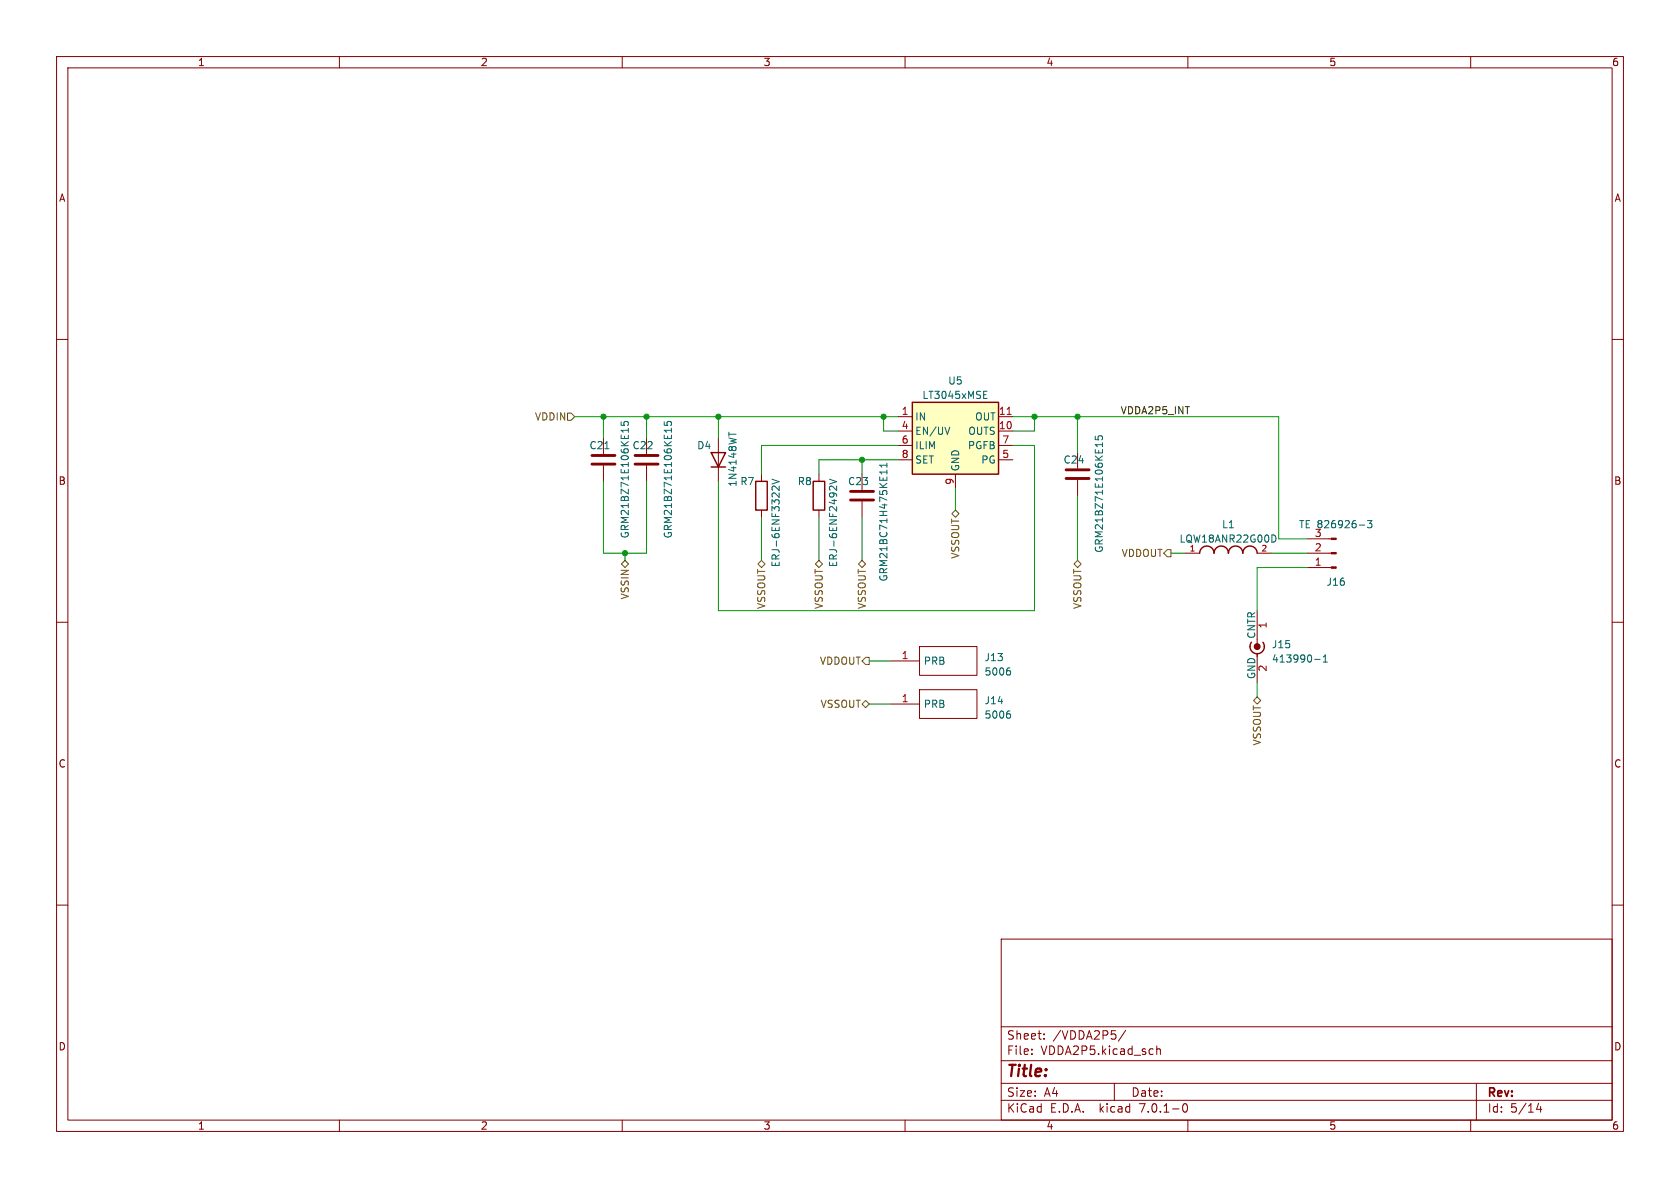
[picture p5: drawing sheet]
<svg xmlns="http://www.w3.org/2000/svg" width="297mm" height="210mm" viewBox="0 0 297 210" stroke-linecap="round" stroke-linejoin="round" font-family="sans-serif">
<g fill="none" stroke="#840000" stroke-width=".18">
<path d="M10 10h277v190h-277zM12 12h273v186h-273zM60 10v2M110 10v2M160 10v2M210 10v2M260 10v2M10 60h2M285 60h2M106.7 77.5v2.8M114.3 77.5v2.8M127 77.5v7.6"/>
<path d="M158.7 73.7h2.6M158.7 76.2h2.6M158.7 78.7h2.6M176.5 73.7h2.6M176.5 76.2h2.6M176.5 78.7h2.6M106.7 82.3v2.8M114.3 82.3v2.8M134.6 83.8v1.3M134.6 90.2v1.2M144.8 83.8v1.3M144.8 90.2v1.2"/>
<path d="M152.4 83.8v2.8M152.4 88.6v2.8M158.7 81.3h2.6M168.9 83.8v2.6M176.5 81.3h2.6M190.5 80v2.8M190.5 84.8v2.8M209.5 97.8h2.6M222.2 97.8h2.6M231.1 97.8h4.3M231.1 95.3h4.3M10 110h2"/>
<path d="M157.5 116.8h5.1M162.6 114.3h10.1v5.1h-10.1zM222.2 108l.1 6.3M222.3 115.6l-.1 5.1M231.1 100.3h4.3M285 110h2M157.5 124.5h5.1M162.6 121.9h10.1v5.1h-10.1zM10 160h2M285 160h2M177 166h108v32h-108zM60 198v2"/>
<path d="M110 198v2M160 198v2M177 194.5h108M177 191.5h108M177 187.5h108M177 181.5h108M182.4 186.3v.1M182.4 185.5v.1M184.6 183.6v.1M184.6 182.8v.1M197 191.5v3M199 182.1l-1.3 2"/>
<path d="M204.5 184.9v1.5M204.5 185.5l.2-.1 .4 .1v.9M209.2 195.2l.2-.1a.81 .81 0 0 1 .6 .6 .81 .81 0 0 1-.3 .8l-.1 .1a.81 .81 0 0 1-.4-1.4zM210 198v2M260 198v2M261 191.5v6.5M272 195l-.4 1.1h1M272.4 195.6v1"/>
</g>
<g fill="none" stroke="#006464" stroke-width=".18">
<path d="M109.8 74.6v.6h.6l-.1-.2 .1-.4 .1-.1 .5 .1 .1 .1-.1 .5M111.1 75.7v.7M117.4 74.6v.6h.6l-.1-.2 .1-.4 .2-.1 .4 .1 .1 .1-.1 .5M118.7 75.7v.7M128.9 76.4v.7M167.9 75.5l-.4 1.3M173.9 69.8h.4M173.9 70.4h.6M173.9 69.2h.6M193.6 77.1v.6l.6 .1-.1-.2 .1-.4 .2-.2 .4 .1 .1 .2-.1 .5M194.9 78.2v.8M136.5 84.7l1.2 .4-1.2 .5"/>
<path d="M137.7 85.9v.8l-.9-.8-.3 .1v.5M146.6 84.7l1.3 .4-1.3 .5M147.9 85.9v.8l-.9-.8-.3 .1-.1 .5M156.8 81.9v.7M156.8 83.1v.7M156.8 83.4h-1.3l.2 .2M156.8 82.2h-1.3l.4 .4M225.2 94.6a.68 .68 0 0 1 .4 .6 .68 .68 0 0 1-.4 .6M240.3 92.8h1M241.8 92h.7l-.4 .5 .4 .1v.6l-.2 .1-.5-.1M178.3 118.1h.2M178.4 118.5l.3 .3v.3l-.3 .2"/>
<path d="M232.4 116.6h1M233.9 117h.8M233.9 116.1l.4-.3v1.2M178.3 125.7h.2M178.4 126.2l.3 .2v.3l-.3 .3"/>
</g>
<path d="M104.6 82h4.1M104.6 80.5h4.1M112.3 82h4M112.3 80.5h4M150.4 88.4h4M150.4 86.9h4M188.5 84.6h4M188.5 83.1h4" fill="none" stroke="#840000" stroke-width=".51"/>
<path d="M161.3 71.1h15.2v12.7h-15.2zM125.7 80h2.6l-1.3 2.6zM125.7 82.6h2.6M133.6 85.1h2v5.1h-2zM143.8 85.1h2v5.1h-2zM212.1 97.8a1.27 1.27 0 0 1 1.3-1.3 1.27 1.27 0 0 1 1.2 1.3 1.27 1.27 0 0 1 1.3-1.3 1.27 1.27 0 0 1 1.3 1.3 1.27 1.27 0 0 1 1.2-1.3 1.27 1.27 0 0 1 1.3 1.3 1.27 1.27 0 0 1 1.3-1.3 1.27 1.27 0 0 1 1.2 1.3M221.2 113.5a1.27 1.27 0 0 0 .2 1.7 1.27 1.27 0 0 0 1.7 0 1.27 1.27 0 0 0 .2-1.7" fill="none" stroke="#840000" stroke-width=".25"/>
<g fill="#840000" stroke="#840000" stroke-width=".18">
<path d="M235.4 95.1h.8v.3h-.8z"/>
<path d="M235.4 97.7h.8v.2h-.8z"/>
<path d="M235.4 100.2h.8v.3h-.8z"/>
</g>
<circle cx="222.3" cy="114.3" r=".51" fill="#840000" stroke="#840000" stroke-width=".2"/>
<path d="M161.3 71.1h15.2v12.7h-15.2z" fill="#ffffc2" stroke="#ffffc2" stroke-width=".18"/>
<path d="M178 73.3h.8" fill="none" stroke="#a90000" stroke-width=".18"/>
<path d="M100.3 73h.7l.6 .7-.6 .6h-.7zM109.9 99.7l.6-.6 .6 .6-.6 .6zM134 99.7l.6-.6 .7 .6-.7 .6zM144.1 99.7l.7-.6 .6 .6-.6 .6zM151.8 99.7l.6-.6 .6 .6-.6 .6zM168.3 90.8l.6-.6 .6 .6-.6 .6zM189.9 99.7l.6-.6 .6 .6-.6 .6zM206.4 97.2h.6v1.2h-.6l-.7-.6zM153 116.2h.7v1.3h-.7l-.6-.7zM152.4 124.5l.6-.7 .7 .7-.7 .6zM221.6 123.8l.6-.6 .7 .6-.7 .7z" fill="none" stroke="#725600" stroke-width=".18"/>
<g fill="none" stroke="#009600" stroke-width=".18">
<path d="M101.6 73.7h57.1M106.7 73.7v3.8M114.3 73.7v3.8M127 73.7v3.8M156.2 73.7v2.5h2.5M158.7 78.7h-24.1v5.1M179.1 73.7h47v21.6h5M179.1 78.7h3.8v29.3h-55.9v-22.9M182.9 73.7v2.5h-3.8M190.5 73.7v6.3M106.7 85.1v12.7h7.6v-12.7M110.5 97.8v1.3"/>
<path d="M134.6 91.4v7.7M144.8 91.4v7.7M152.4 81.3v2.5M152.4 91.4v7.7M158.7 81.3h-13.9v2.5M168.9 86.4v3.8M190.5 87.6v11.5M207 97.8h2.5M224.8 97.8h6.3M153.7 116.8h3.8M231.1 100.3h-8.9v7.7M153.7 124.5h3.8"/>
<path d="M222.2 120.7v2.5"/>
</g>
<g fill="#009600" stroke="#009600" stroke-width=".18">
<circle cx="127" cy="73.7" r=".46"/>
<circle cx="110.5" cy="97.8" r=".46"/>
<circle cx="106.7" cy="73.7" r=".46"/>
<circle cx="114.3" cy="73.7" r=".46"/>
<circle cx="182.9" cy="73.7" r=".46"/>
<circle cx="190.5" cy="73.7" r=".46"/>
<circle cx="156.2" cy="73.7" r=".46"/>
<circle cx="152.4" cy="81.3" r=".46"/>
</g>
<text font-size="2.8" fill="#840000" x="178" y="190.8">Title:</text>
<g font-size="2.1" fill="#840000">
<text x="178" y="183.9">Sheet:</text>
<text x="186.2" y="183.9">/VDDA2P5/</text>
<text x="178" y="186.6">File:</text>
<text x="184" y="186.6">VDDA2P5.kicad_sch</text>
<text x="178" y="196.8">KiCad</text>
<text x="178" y="194">Size:</text>
<text x="184.6" y="194">A4</text>
<text x="185.7" y="196.8">E.D.A.</text>
<text x="194.4" y="196.8">kicad</text>
<text x="200" y="194">Date:</text>
<text x="201.5" y="196.8">7.0.1-0</text>
<text x="263" y="194.2">Rev:</text>
<text x="263" y="196.8">Id:</text>
<text x="267" y="196.8">5/14</text>
</g>
<g font-size="1.8" fill="#840000">
<text x="35" y="11.8">1</text>
<text x="85" y="11.8">2</text>
<text x="135" y="11.8">3</text>
<text x="185" y="11.8">4</text>
<text x="235" y="11.8">5</text>
<text x="285" y="11.8">6</text>
<text x="10.4" y="35.8">A</text>
<text x="285.4" y="35.8">A</text>
<text x="10.3" y="85.8">B</text>
<text x="285.3" y="85.8">B</text>
<text x="10.3" y="135.8">C</text>
<text x="285.3" y="135.8">C</text>
<text x="10.3" y="185.8">D</text>
<text x="285.3" y="185.8">D</text>
<text x="35" y="199.8">1</text>
<text x="85" y="199.8">2</text>
<text x="135" y="199.8">3</text>
<text x="185" y="199.8">4</text>
<text x="235" y="199.8">5</text>
<text x="285" y="199.8">6</text>
</g>
<g font-size="1.8" fill="#006464">
<text x="163" y="70.7">LT3045xMSE</text>
<text x="167.6" y="68.1">U5</text>
<text x="161.8" y="74.5">IN</text>
<text x="161.8" y="77">EN/UV</text>
<text x="171.1" y="77">OUTS</text>
<text x="172.3" y="74.5">OUT</text>
<text x="104.1" y="79.6">C21</text>
<text x="111.8" y="79.6">C22</text>
<text x="123.2" y="79.6">D4</text>
<text x="161.8" y="79.6">ILIM</text>
<text x="161.8" y="82.1">SET</text>
<text x="169.7" y="83.3" transform="rotate(-90 169.7 83.3)">GND</text>
<text x="171" y="79.6">PGFB</text>
<text x="173.4" y="82.1">PG</text>
<text x="188" y="82.1">C24</text>
<text x="130.4" y="86.1" transform="rotate(-90 130.4 86.1)">1N4148WT</text>
<text x="130.8" y="85.9">R7</text>
<text x="141" y="85.9">R8</text>
<text x="149.9" y="85.9">C23</text>
<text x="111.3" y="95.2" transform="rotate(-90 111.3 95.2)">GRM21BZ71E106KE15</text>
<text x="118.9" y="95.2" transform="rotate(-90 118.9 95.2)">GRM21BZ71E106KE15</text>
<text x="216" y="93.5">L1</text>
<text x="229.6" y="93.5">TE 826926-3</text>
<text x="232.4" y="95">3</text>
<text x="138" y="100.3" transform="rotate(-90 138 100.3)">ERJ-6ENF3322V</text>
<text x="148.1" y="100.3" transform="rotate(-90 148.1 100.3)">ERJ-6ENF2492V</text>
<text x="195.1" y="97.8" transform="rotate(-90 195.1 97.8)">GRM21BZ71E106KE15</text>
<text x="208.5" y="96.1">LQW18ANR22G00D</text>
<text x="157" y="102.9" transform="rotate(-90 157 102.9)">GRM21BC71H475KE11</text>
<text x="234.5" y="103.7">J16</text>
<text x="222" y="113" transform="rotate(-90 222 113)">CNTR</text>
<text x="163.3" y="117.7">PRB</text>
<text x="174" y="117">J13</text>
<text x="174" y="119.6">5006</text>
<text x="224.8" y="114.7">J15</text>
<text x="224.8" y="117.3">413990-1</text>
<text x="163.3" y="125.3">PRB</text>
<text x="174" y="124.7">J14</text>
<text x="222" y="120.1" transform="rotate(-90 222 120.1)">GND</text>
<text x="174" y="127.2">5006</text>
</g>
<g font-size="1.8" fill="#725600">
<text x="94.4" y="74.5">VDDIN</text>
<text x="169.7" y="98.9" transform="rotate(-90 169.7 98.9)">VSSOUT</text>
<text x="198.2" y="98.6">VDDOUT</text>
<text x="111.3" y="106.1" transform="rotate(-90 111.3 106.1)">VSSIN</text>
<text x="135.4" y="107.8" transform="rotate(-90 135.4 107.8)">VSSOUT</text>
<text x="145.6" y="107.8" transform="rotate(-90 145.6 107.8)">VSSOUT</text>
<text x="153.2" y="107.8" transform="rotate(-90 153.2 107.8)">VSSOUT</text>
<text x="191.3" y="107.8" transform="rotate(-90 191.3 107.8)">VSSOUT</text>
<text x="144.8" y="117.7">VDDOUT</text>
<text x="144.9" y="125.3">VSSOUT</text>
<text x="223.1" y="131.9" transform="rotate(-90 223.1 131.9)">VSSOUT</text>
</g>
<g font-size="1.8" fill="#a90000">
<text x="159.4" y="73.4">1</text>
<text x="159.4" y="75.9">4</text>
<text x="176.5" y="75.9">10</text>
<text x="176.5" y="73.4">11</text>
<text x="159.4" y="78.5">6</text>
<text x="159.4" y="81">8</text>
<text x="177.1" y="81">5</text>
<text x="177.1" y="78.5">7</text>
<text x="168.7" y="85.8" transform="rotate(-90 168.7 85.8)">9</text>
<text x="232.4" y="100.1">1</text>
<text x="232.4" y="97.5">2</text>
<text x="224.2" y="111.2" transform="rotate(-90 224.2 111.2)">1</text>
<text x="159.4" y="116.6">1</text>
<text x="224.2" y="118.8" transform="rotate(-90 224.2 118.8)">2</text>
<text x="159.4" y="124.2">1</text>
</g>
<text font-size="1.8" fill="#0f0f0f" x="198.1" y="73.3">VDDA2P5_INT</text>
<g font-size="1.4" fill="#a90000">
<text x="210.2" y="97.5">1</text>
<text x="222.9" y="97.5">2</text>
</g>
</svg>
